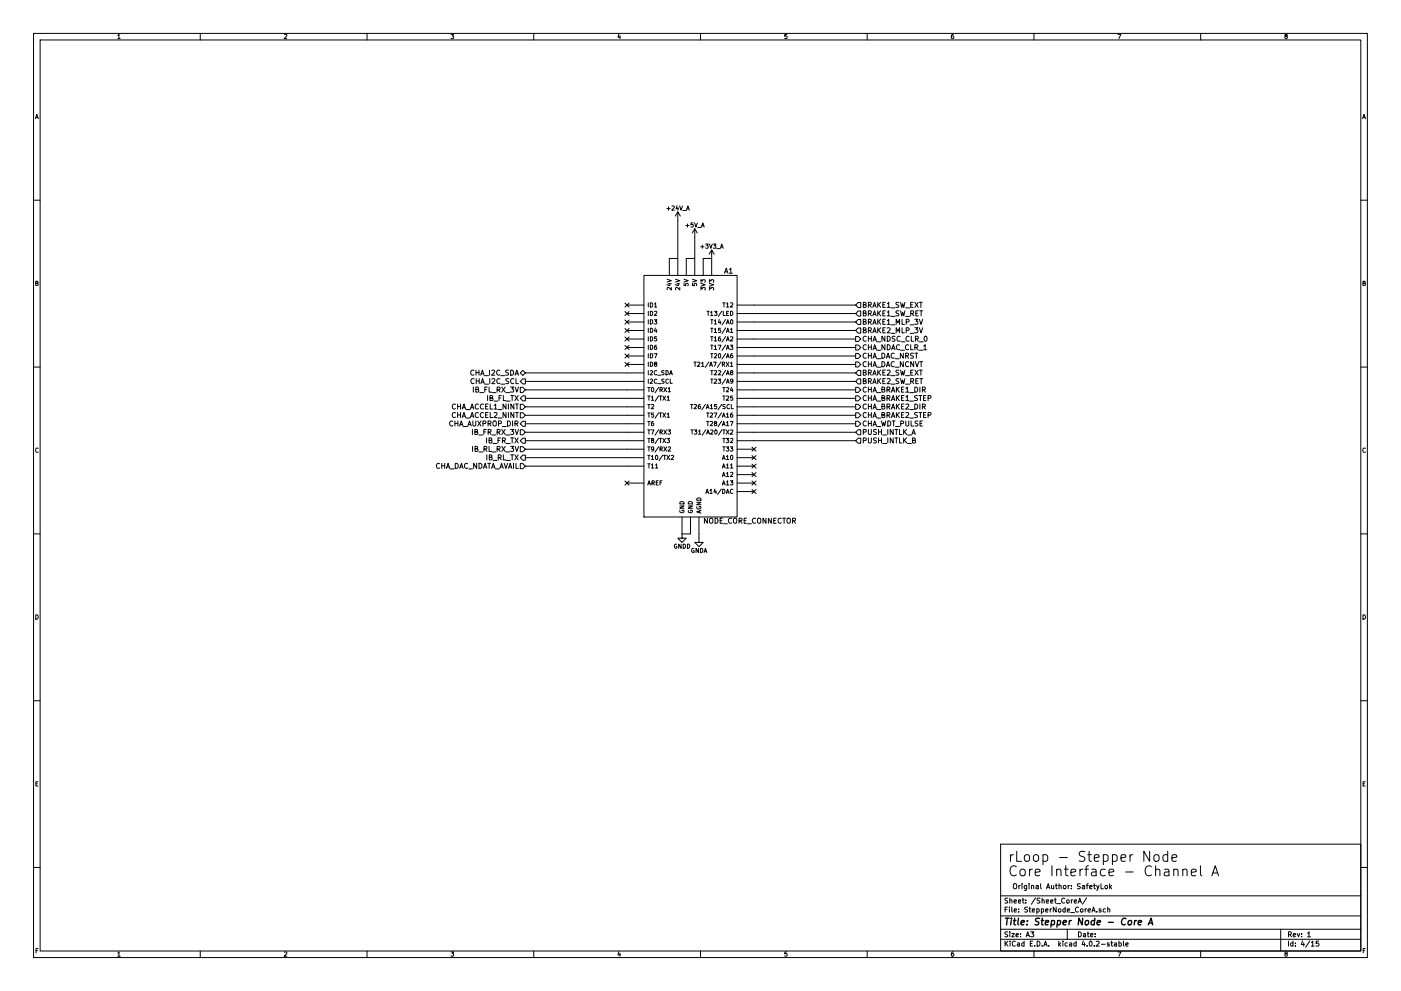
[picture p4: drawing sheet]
EESchema Schematic File Version 2
LIBS:rloopStepperNode-rescue
LIBS:power
LIBS:device
LIBS:transistors
LIBS:conn
LIBS:linear
LIBS:regul
LIBS:74xx
LIBS:cmos4000
LIBS:adc-dac
LIBS:memory
LIBS:xilinx
LIBS:microcontrollers
LIBS:dsp
LIBS:analog_switches
LIBS:motorola
LIBS:texas
LIBS:intel
LIBS:audio
LIBS:interface
LIBS:digital-audio
LIBS:philips
LIBS:display
LIBS:cypress
LIBS:siliconi
LIBS:opto
LIBS:atmel
LIBS:contrib
LIBS:valves
LIBS:rloop
LIBS:rloopStepperNode-cache
EELAYER 25 0
EELAYER END
$Descr A3 16535 11693
encoding utf-8
Sheet 4 15
Title "Stepper Node - Core A"
Date ""
Rev "1"
Comp ""
Comment1 ""
Comment2 ""
Comment3 ""
Comment4 ""
$EndDescr
Text Notes 11900 10350 0    118  ~ 0
rLoop - Stepper Node\nCore Interface - Channel A
Text Notes 11950 10500 0    60   ~ 0
Original Author: SafetyLok
$Comp
L NODE_CORE_CONNECTOR A1
U 1 1
P 8150 4600
F 0 "A1" H 8600 6000 60  0000 C CNN
F 1 "NODE_CORE_CONNECTOR" H 8850 3050 60  0000 C CNN
F 2 "footprints:NODECORE" H 8150 4600 60  0001 C CNN
F 3 "" H 8150 4600 60  0000 C CNN
	1    8150 4600
	1    0    0    -1  
$EndComp
Text HLabel 6200 5500 0    60   Input ~ 0
CHA_DAC_NDATA_AVAIL
Text HLabel 10100 4600 2    60   Output ~ 0
CHA_BRAKE1_DIR
Text HLabel 10100 4700 2    60   Output ~ 0
CHA_BRAKE1_STEP
Text HLabel 10100 4800 2    60   Output ~ 0
CHA_BRAKE2_DIR
Text HLabel 10100 4900 2    60   Output ~ 0
CHA_BRAKE2_STEP
Text HLabel 10100 5000 2    60   Output ~ 0
CHA_WDT_PULSE
Text HLabel 6200 5000 0    60   Output ~ 0
CHA_AUXPROP_DIR
Text HLabel 10100 5100 2    60   Input ~ 0
PUSH_INTLK_A
Text HLabel 10100 5200 2    60   Input ~ 0
PUSH_INTLK_B
Text HLabel 6200 4800 0    60   Input ~ 0
CHA_ACCEL1_NINT
Text HLabel 6200 4900 0    60   Input ~ 0
CHA_ACCEL2_NINT
$Comp
L +3V3_A #PWR020
U 1 1
P 8400 3050
F 0 "#PWR020" H 8400 2900 50  0001 C CNN
F 1 "+3V3_A" H 8400 3190 50  0000 C CNN
F 2 "" H 8400 3050 60  0000 C CNN
F 3 "" H 8400 3050 60  0000 C CNN
	1    8400 3050
	1    0    0    -1  
$EndComp
$Comp
L +5V_A #PWR021
U 1 1
P 8200 2800
F 0 "#PWR021" H 8200 2650 50  0001 C CNN
F 1 "+5V_A" H 8200 2940 50  0000 C CNN
F 2 "" H 8200 2800 60  0000 C CNN
F 3 "" H 8200 2800 60  0000 C CNN
	1    8200 2800
	1    0    0    -1  
$EndComp
$Comp
L +24V_A #PWR022
U 1 1
P 8000 2600
F 0 "#PWR022" H 8000 2450 50  0001 C CNN
F 1 "+24V_A" H 8000 2740 50  0000 C CNN
F 2 "" H 8000 2600 60  0000 C CNN
F 3 "" H 8000 2600 60  0000 C CNN
	1    8000 2600
	1    0    0    -1  
$EndComp
Wire Wire Line
	8000 2600 8000 3050
Wire Wire Line
	8000 3050 7900 3050
Wire Wire Line
	8200 2800 8200 3050
Wire Wire Line
	8200 3050 8100 3050
Wire Wire Line
	8300 3050 8400 3050
$Comp
L GNDD #PWR023
U 1 1
P 8050 6300
F 0 "#PWR023" H 8050 6050 50  0001 C CNN
F 1 "GNDD" H 8050 6150 50  0000 C CNN
F 2 "" H 8050 6300 50  0000 C CNN
F 3 "" H 8050 6300 50  0000 C CNN
	1    8050 6300
	1    0    0    -1  
$EndComp
Wire Wire Line
	7400 4400 6200 4400
Wire Wire Line
	7400 4500 6200 4500
Text HLabel 6200 4400 0    60   BiDi ~ 0
CHA_I2C_SDA
Text HLabel 6200 4500 0    60   Output ~ 0
CHA_I2C_SCL
Wire Wire Line
	7400 4600 6200 4600
Wire Wire Line
	7400 4700 6200 4700
Wire Wire Line
	7400 4800 6200 4800
Wire Wire Line
	7400 5500 6200 5500
Wire Wire Line
	10100 3800 8900 3800
Wire Wire Line
	10100 3900 8900 3900
Wire Wire Line
	10100 4600 8900 4600
Wire Wire Line
	10100 5100 8900 5100
Wire Wire Line
	10100 5200 8900 5200
Wire Wire Line
	10100 4700 8900 4700
Wire Wire Line
	10100 4800 8900 4800
Wire Wire Line
	10100 4900 8900 4900
Wire Wire Line
	10100 5000 8900 5000
Wire Wire Line
	7400 4900 6200 4900
Wire Wire Line
	7400 5000 6200 5000
Wire Wire Line
	7400 5100 6200 5100
Wire Wire Line
	7400 5200 6200 5200
Wire Wire Line
	7400 5300 6200 5300
Wire Wire Line
	7400 5400 6200 5400
Text HLabel 10100 3800 2    60   Input ~ 0
BRAKE1_MLP_3V
Text HLabel 10100 3900 2    60   Input ~ 0
BRAKE2_MLP_3V
Text HLabel 6200 5400 0    60   Output ~ 0
IB_RL_TX
Text HLabel 6200 5300 0    60   Input ~ 0
IB_RL_RX_3V
Text HLabel 6200 4700 0    60   Output ~ 0
IB_FL_TX
Text HLabel 6200 4600 0    60   Input ~ 0
IB_FL_RX_3V
Text HLabel 6200 5200 0    60   Output ~ 0
IB_FR_TX
Text HLabel 6200 5100 0    60   Input ~ 0
IB_FR_RX_3V
$Comp
L GNDA #PWR024
U 1 1
P 8250 6350
F 0 "#PWR024" H 8250 6100 50  0001 C CNN
F 1 "GNDA" H 8250 6200 50  0000 C CNN
F 2 "" H 8250 6350 50  0000 C CNN
F 3 "" H 8250 6350 50  0000 C CNN
	1    8250 6350
	1    0    0    -1  
$EndComp
Wire Wire Line
	8150 6300 8050 6300
Wire Wire Line
	8250 6300 8250 6350
NoConn ~ 8900 3600
NoConn ~ 8900 3700
NoConn ~ 8900 4400
NoConn ~ 8900 4500
NoConn ~ 8900 5300
NoConn ~ 8900 5800
NoConn ~ 7400 3600
NoConn ~ 7400 3700
NoConn ~ 7400 3800
NoConn ~ 7400 3900
NoConn ~ 7400 4000
NoConn ~ 7400 4100
NoConn ~ 7400 4200
NoConn ~ 7400 4300
NoConn ~ 7400 5700
Text HLabel 10100 4000 2    60   Output ~ 0
CHA_NDSC_CLR_0
Text HLabel 10100 4100 2    60   Output ~ 0
CHA_NDAC_CLR_1
Wire Wire Line
	10100 4100 8900 4100
Wire Wire Line
	10100 4000 8900 4000
Text HLabel 10100 4200 2    60   Output ~ 0
CHA_DAC_NRST
Text HLabel 10100 4300 2    60   Output ~ 0
CHA_DAC_NCNVT
Wire Wire Line
	10100 4200 8900 4200
Wire Wire Line
	10100 4300 8900 4300
NoConn ~ 8900 5400
NoConn ~ 8900 5500
NoConn ~ 8900 5600
NoConn ~ 8900 5700
$EndSCHEMATC
